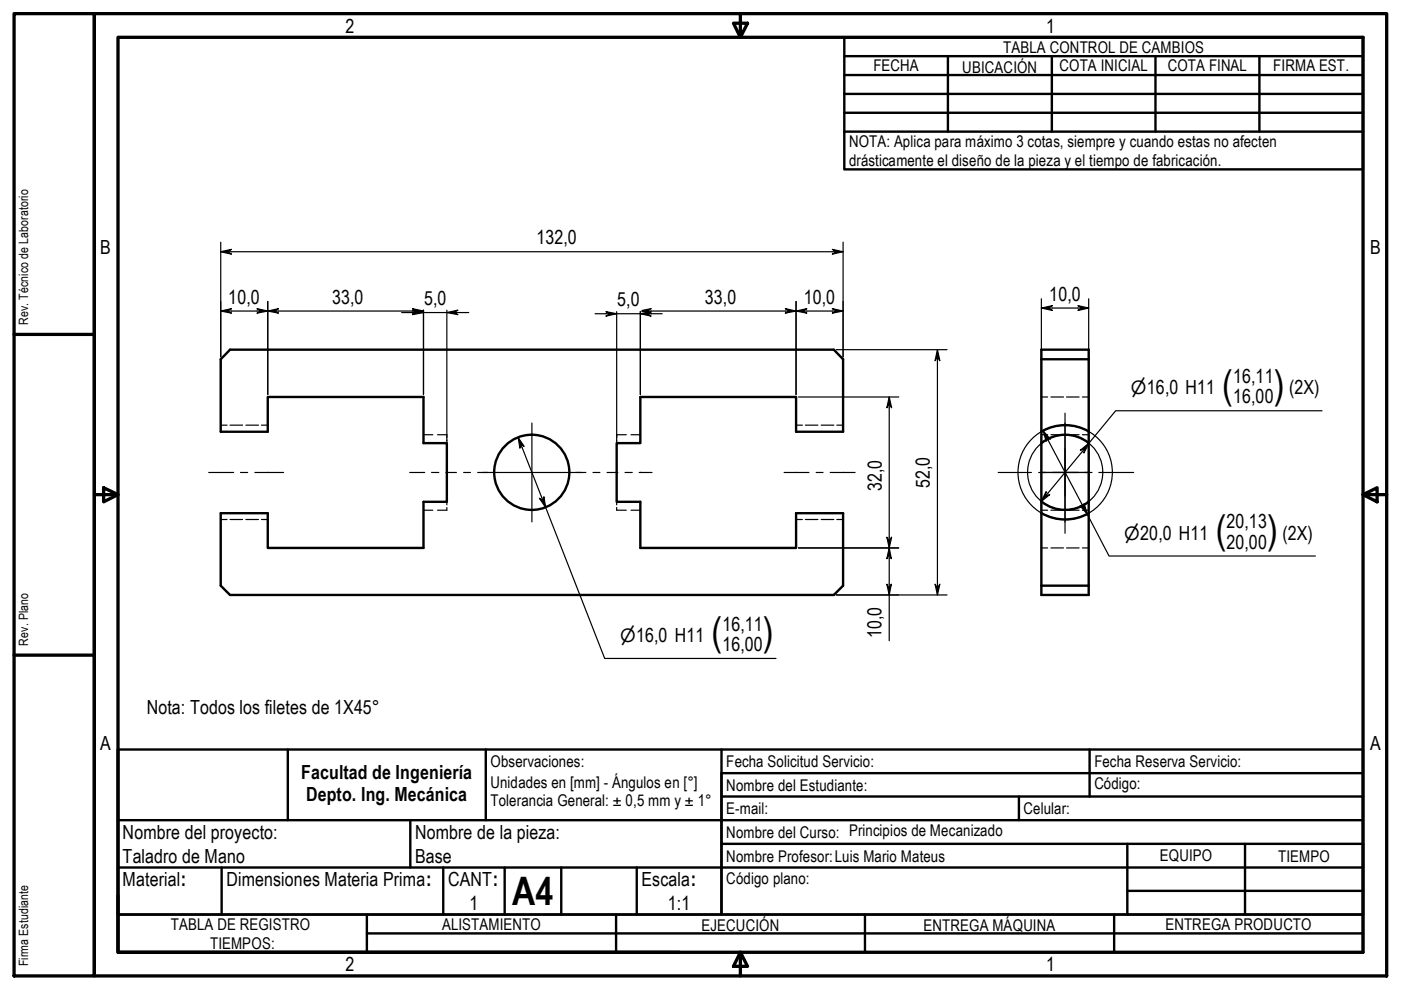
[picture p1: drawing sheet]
<svg xmlns="http://www.w3.org/2000/svg" width="297mm" height="210mm" viewBox="0 0 297 210" stroke-linecap="round" stroke-linejoin="round" font-family="sans-serif">
<!-- layer: Hidden (ISO) -->
<g fill="none" stroke="#000" stroke-width=".25">
<path d="M46.8 90.1h1.3M48.8 90.1h2.6M52.1 90.1h2.7M55.4 90.1h1.4M89.8 92.2h2M92.8 92.2h1.9v.5M94.7 93.3v.7M130.7 93.3v.7M132.8 92.2h-2.1v.5M133.8 92.2h2M168.8 90.1h1.3M170.8 90.1h2.6"/>
<path d="M174.1 90.1h2.7M177.4 90.1h1.4M220.8 92.2h1.3M220.8 84.2h1.3M222.8 92.2h2.7M222.8 84.2h2.7M226.1 92.2h2.7M226.1 84.2h2.7M229.5 92.2h1.3M229.5 84.2h1.3M46.8 110.1h1.3M48.8 110.1h2.6"/>
<path d="M52.1 110.1h2.7M55.4 110.1h1.4M89.8 108.2h2M94.7 107.6v.6h-1.9M94.7 106.4v.6M130.7 106.4v.6M130.7 107.6v.6h2.1M133.8 108.2h2M168.8 110.1h1.3M170.8 110.1h2.6M174.1 110.1h2.7M177.4 110.1h1.4"/>
<path d="M220.8 108.2h1.3M220.8 116.2h1.3M222.8 108.2h2.7M222.8 116.2h2.7M226.1 108.2h2.7M226.1 116.2h2.7M229.5 108.2h1.3M229.5 116.2h1.3"/>
</g>
<!-- layer: Visible (ISO) -->
<g fill="none" stroke="#000" stroke-width=".51">
<path d="M48.8 74.1h128l2 2.1v15.3h-10v-7.3h-33v9.8h-5.1v12.4h5.1v9.8h33v-7.4h10v15.4l-2 1.9h-128l-2-1.9v-15.4h10v7.4h33v-9.8h4.9v-12.4h-4.9v-9.8h-33v7.3h-10v-15.3zM220.8 74.1h10v52h-10zM220.8 76.2h10M230.8 93.9a8 8 0 0 0-9.9 0M230.8 91.5a10 10 0 0 0-10 0M220.8 108.8a10 10 0 0 0 10 0M220.9 106.4a8 8 0 0 0 9.9 0M220.8 124.2h10"/>
<circle cx="112.7" cy="100.1" r="8"/>
</g>
<!-- layer: Title (ISO) -->
<g fill="none" stroke="#000" stroke-width=".51">
<path d="M179 7.9h110v28h-110zM179 19.9h110M179 15.9h110M179 11.9h110M201 11.9v16M223 11.9v16M245 11.9v16M267 11.9v16M179 23.9h110M179 27.9h110M25 158.9h264v35h-136v-30h136M25 158.9v35h128v-35"/>
<path d="M25 158.9v35M61 158.9v15M103 158.9v15M231 158.9v10M25 173.9h264M87 173.9v10M153 178.9h136v15M153 168.9h136M216 168.9v5M239 178.9v15M264 178.9v15M25 193.9h264v8h-264z"/>
<path d="M25 183.9h264M47 183.9v10M77.8 193.9v8M77.8 197.9h211.2M94 183.9v10M107 183.9v10M119 183.9v10M130.6 193.9v8M135 183.9v10M183.4 193.9v8M236.2 193.9v8M239 188.9h50"/>
</g>
<!-- layer: Border (ISO) -->
<g fill="none" stroke="#000" stroke-width=".7">
<path d="M3 2.9h17v204h-17zM20 2.9h274v204h-274zM25 7.9h264v194h-264zM155.5 4.9h3l-1.5 3zM157 2.9v5M3 70.9h17M20 104.9h5M22 103.4l3 1.5-3 1.5zM289 104.9l3-1.5v3zM289 104.9h5M3 138.9h17M25 189.9v12h119"/>
<path d="M157 201.9l1.5 3h-3zM157 201.9v5"/>
</g>
<!-- layer: Sketch Geometry (ISO) -->
<g fill="none" stroke="#000" stroke-width=".25">
<circle cx="225.8" cy="100.1" r="10"/>
<circle cx="225.8" cy="100.1" r="8"/>
</g>
<!-- layer: Center Mark (ISO) -->
<path d="M112.8 89.7v21M225.8 89.7v10.5h-5h5h-2.6M225.8 95.2v15.5M225.8 87.6v17.6M102.3 100.2h21M211.6 100.2h7.1M220.2 100.2h1.5M228.5 100.2h-2.7h5h-5v12.9M230 100.2h1.5M233 100.2h7.3" fill="none" stroke="#000" stroke-width=".25"/>
<!-- layer: Dimension (ISO) -->
<g fill="none" stroke="#000" stroke-width=".25">
<path d="M46.8 53.4l2.3-.5-.8 .5 .8 .5zM46.8 53.4h132M46.8 51.3v24.4M176.5 52.9l2.3 .5-2.3 .5 .8-.5zM178.8 51.3v24.4M46.8 65.9l2.3-.5-.8 .5 .8 .5zM46.8 65.9h43M54.5 65.4l2.3 .5-2.3 .5 .7-.5zM56.8 65.9l2.3-.5-.8 .5 .8 .5zM56.8 63.9v19.8M85.2 66.3h14.2M87.4 65.4l2.4 .5-2.4 .5 .9-.5z"/>
<path d="M87.4 65.8l2.4 .5-2.4 .4 .9-.4zM89.8 65.8v17.9M94.7 66.3l2.4-.5-.8 .5 .8 .4zM94.7 65.8v27.6M126.2 66.5h14.2M128.5 66.1l2.2 .4-2.2 .5 .8-.5zM130.7 66.1v27.3M135.8 66.5l2.2-.4-.7 .4 .7 .5zM135.8 66.1v17.6M136.1 65.8l1.9-.4-.7 .5 .7 .5-1.9-.4M136.1 65.9h42.7M166.5 65.4l2.3 .5-2.3 .5 .8-.5z"/>
<path d="M168.8 65.9l2.3-.5-.9 .5 .9 .5zM168.8 63.9v19.8M176.5 65.4l2.3 .5-2.3 .5 .8-.5zM177.3 74.1h23.5M198.8 74.1l.5 2.4-.5-.8-.6 .8zM198.8 74.1v52M220.8 65.3l2.3-.5-.8 .5 .8 .5zM220.8 65.3h10M220.8 63.3v28.3M228.5 64.8l2.3 .5-2.3 .5 .8-.5zM230.8 63.3v30.8M109.9 92.7l1.2 2-.7-.6-.2 .9z"/>
<path d="M109.9 92.7l18.3 46.9h36.3M169.3 84.2h21.3M188.5 84.2l.5 2.3-.5-.8-.5 .8zM188.5 84.2v51.7M220.8 92.8v7.2M221.2 91.3l1.5 1.8-.8-.5-.1 1zM221.2 91.3l13.9 26.6h43.8M229 95.5l1.9-1.5-1.1 2 .1-.8zM230.8 95.7v4.3M280.3 87.1h-43.8l-15.8 19.2M114.4 105.6l.7 .6 .2-.9 .4 2.3zM169.3 116.2h21.3"/>
<path d="M188 113.9l.5 .8 .5-.8-.5 2.3zM188.5 116.2l.5 2.3-.5-.9-.5 .9zM220.8 100.3v4.4M220.8 106.3v2M221.8 104.2l-.1 1 .9-.3-1.9 1.4zM229 107.2l.8 .5 .1-.9 .6 2.2zM230.8 100.3v7.2M177.3 126.1h23.5M188 123.9l.5 .8 .5-.8-.5 2.2zM198.2 123.9l.6 .8 .5-.8-.5 2.2z"/>
</g>
<g fill="#000">
<path d="M46.8 53.4l2.3-.5-.8 .5 .8 .5z" fill-rule="evenodd"/>
<path d="M176.5 52.9l2.3 .5-2.3 .5 .8-.5z" fill-rule="evenodd"/>
<path d="M46.8 65.9l2.3-.5-.8 .5 .8 .5z" fill-rule="evenodd"/>
<path d="M54.5 65.4l2.3 .5-2.3 .5 .7-.5z" fill-rule="evenodd"/>
<path d="M56.8 65.9l2.3-.5-.8 .5 .8 .5z" fill-rule="evenodd"/>
<path d="M87.4 65.4l2.4 .5-2.4 .5 .9-.5z" fill-rule="evenodd"/>
<path d="M87.4 65.8l2.4 .5-2.4 .4 .9-.4z" fill-rule="evenodd"/>
<path d="M94.7 66.3l2.4-.5-.8 .5 .8 .4z" fill-rule="evenodd"/>
<path d="M128.5 66.1l2.2 .4-2.2 .5 .8-.5z" fill-rule="evenodd"/>
<path d="M135.8 66.5l2.2-.4-.7 .4 .7 .5z" fill-rule="evenodd"/>
<path d="M135.8 65.9l2.2-.5-.7 .5 .7 .5z" fill-rule="evenodd"/>
<path d="M166.5 65.4l2.3 .5-2.3 .5 .8-.5z" fill-rule="evenodd"/>
<path d="M168.8 65.9l2.3-.5-.9 .5 .9 .5z" fill-rule="evenodd"/>
<path d="M176.5 65.4l2.3 .5-2.3 .5 .8-.5z" fill-rule="evenodd"/>
<path d="M198.8 74.1l.5 2.4-.5-.8-.6 .8z" fill-rule="evenodd"/>
<path d="M220.8 65.3l2.3-.5-.8 .5 .8 .5z" fill-rule="evenodd"/>
<path d="M228.5 64.8l2.3 .5-2.3 .5 .8-.5z" fill-rule="evenodd"/>
<path d="M109.9 92.7l1.2 2-.7-.6-.2 .9z" fill-rule="evenodd"/>
<path d="M188.5 84.2l.5 2.3-.5-.8-.5 .8z" fill-rule="evenodd"/>
<path d="M221.2 91.3l1.5 1.8-.8-.5-.1 1z" fill-rule="evenodd"/>
<path d="M229 95.5l1.9-1.5-1.1 2 .1-.8z" fill-rule="evenodd"/>
<path d="M114.4 105.6l.7 .6 .2-.9 .4 2.3z" fill-rule="evenodd"/>
<path d="M188 113.9l.5 .8 .5-.8-.5 2.3z" fill-rule="evenodd"/>
<path d="M188.5 116.2l.5 2.3-.5-.9-.5 .9z" fill-rule="evenodd"/>
<path d="M221.8 104.2l-.1 1 .9-.3-1.9 1.4z" fill-rule="evenodd"/>
<path d="M229 107.2l.8 .5 .1-.9 .6 2.2z" fill-rule="evenodd"/>
<path d="M188 123.9l.5 .8 .5-.8-.5 2.2z" fill-rule="evenodd"/>
<path d="M198.2 123.9l.6 .8 .5-.8-.5 2.2z" fill-rule="evenodd"/>
</g>
<!-- layer: Centerline (ISO) -->
<g fill="none" stroke="#000" stroke-width=".25">
<path d="M44.3 100.2h5.2M51 100.2h1.5M54 100.2h6.1M86.9 100.2h3.1M91.5 100.2h1.5M94.6 100.2h2.2M98.3 100.2h1.5M101.3 100.2h2.1M122.1 100.2h2.1M125.7 100.2h1.5M128.7 100.2h2.3M132.5 100.2h1.5"/>
<path d="M135.5 100.2h2.7M166.2 100.2h5.3M173 100.2h1.5M176 100.2h5.3"/>
</g>
<g font-size="8.3">
<text x="259.1" y="84.3">(</text>
<text x="270.1" y="84.3">)</text>
<text x="257.7" y="115">(</text>
<text x="268.7" y="115">)</text>
<text x="150.9" y="136.8">(</text>
<text x="161.7" y="136.8">)</text>
<text x="108.6" y="191.9">A4</text>
</g>
<g font-size="4.1">
<text x="73.3" y="6.9">2</text>
<text x="221.8" y="6.9">1</text>
<text x="21.2" y="53.9">B</text>
<text x="113.7" y="51.8">132,0</text>
<text x="290.5" y="53.9">B</text>
<text x="48.4" y="64.4">10,0</text>
<text x="70.4" y="64.4">33,0</text>
<text x="89.9" y="64.6">5,0</text>
<text x="130.9" y="64.9">5,0</text>
<text x="149.4" y="64.4">33,0</text>
<text x="170.4" y="64.4">10,0</text>
<text x="222.4" y="63.7">10,0</text>
<text x="261.4" y="81.1">16,11</text>
<text x="273.3" y="83.6">(2X)</text>
<text x="261.4" y="85.5">16,00</text>
<text x="186.9" y="104.1" transform="rotate(-90 186.9 104.1)">32,0</text>
<text x="197.2" y="103.5" transform="rotate(-90 197.2 103.5)">52,0</text>
<text x="260" y="111.9">20,13</text>
<text x="260" y="116.3">20,00</text>
<text x="271.9" y="114.4">(2X)</text>
<text x="153.2" y="133.7">16,11</text>
<text x="186.9" y="135.4" transform="rotate(-90 186.9 135.4)">10,0</text>
<text x="153.2" y="138">16,00</text>
<text x="31.1" y="151.4">Nota: Todos los filetes de 1X45°</text>
<text x="21.2" y="158.9">A</text>
<text x="290.5" y="158.9">A</text>
<text x="63.9" y="165.1">Facultad de Ingeniería</text>
<text x="64.9" y="169.8">Depto. Ing. Mecánica</text>
<text x="26" y="177.9">Nombre del proyecto:</text>
<text x="88" y="177.9">Nombre de la pieza:</text>
<text x="26" y="182.9">Taladro de Mano</text>
<text x="88" y="182.9">Base</text>
<text x="26" y="187.9">Material:</text>
<text x="48" y="187.9">Dimensiones Materia Prima:</text>
<text x="95" y="187.9">CANT:</text>
<text x="136" y="187.9">Escala:</text>
<text x="99.6" y="192.9">1</text>
<text x="141.6" y="192.9">1:1</text>
<text x="73.3" y="205.9">2</text>
<text x="221.8" y="205.9">1</text>
</g>
<g font-size="3.9">
<text x="239.8" y="83.6">⌀16,0 H11</text>
<text x="238.4" y="114.4">⌀20,0 H11</text>
<text x="131.5" y="136.2">⌀16,0 H11</text>
</g>
<g font-size="3.4">
<text x="212.7" y="11.1">TABLA CONTROL DE CAMBIOS</text>
<text x="185.2" y="15.1">FECHA</text>
<text x="204" y="15.5">UBICACIÓN</text>
<text x="224.6" y="15.1">COTA INICIAL</text>
<text x="247.6" y="15.1">COTA FINAL</text>
<text x="269.9" y="15.1">FIRMA EST.</text>
<text x="180" y="31.2">NOTA: Aplica para máximo 3 cotas, siempre y cuando estas no afecten</text>
<text x="180" y="35.2">drásticamente el diseño de la pieza y el tiempo de fabricación.</text>
<text x="104" y="167.1">Unidades en [mm] - Ángulos en [°]</text>
<text x="104" y="162.7">Observaciones:</text>
<text x="154" y="167.6">Nombre del Estudiante:</text>
<text x="154" y="162.7">Fecha Solicitud Servicio:</text>
<text x="232" y="167.3">Código:</text>
<text x="232" y="162.7">Fecha Reserva Servicio:</text>
<text x="104" y="170.8">Tolerancia General: ± 0,5 mm y ± 1°</text>
<text x="154" y="172.6">E-mail:</text>
<text x="217" y="172.6">Celular:</text>
<text x="154" y="177.6">Nombre del Curso: Principios de Mecanizado</text>
<text x="154" y="182.7">Nombre Profesor:Luis Mario Mateus</text>
<text x="245.9" y="182.6">EQUIPO</text>
<text x="271" y="182.7">TIEMPO</text>
<text x="154" y="187.4">Código plano:</text>
<text x="36.2" y="197.2">TABLA DE REGISTRO</text>
<text x="93.7" y="197.1">ALISTAMIENTO</text>
<text x="148.7" y="197.5">EJECUCIÓN</text>
<text x="195.8" y="197.4">ENTREGA MÁQUINA</text>
<text x="247.1" y="197.1">ENTREGA PRODUCTO</text>
<text x="44.6" y="201.1">TIEMPOS:</text>
</g>
<g font-size="2.7">
<text x="6" y="68.9" transform="rotate(-90 6 68.9)">Rev. Técnico de Laboratorio</text>
<text x="6" y="136.9" transform="rotate(-90 6 136.9)">Rev. Plano</text>
<text x="6" y="204.9" transform="rotate(-90 6 204.9)">Firma Estudiante</text>
</g>
</svg>
